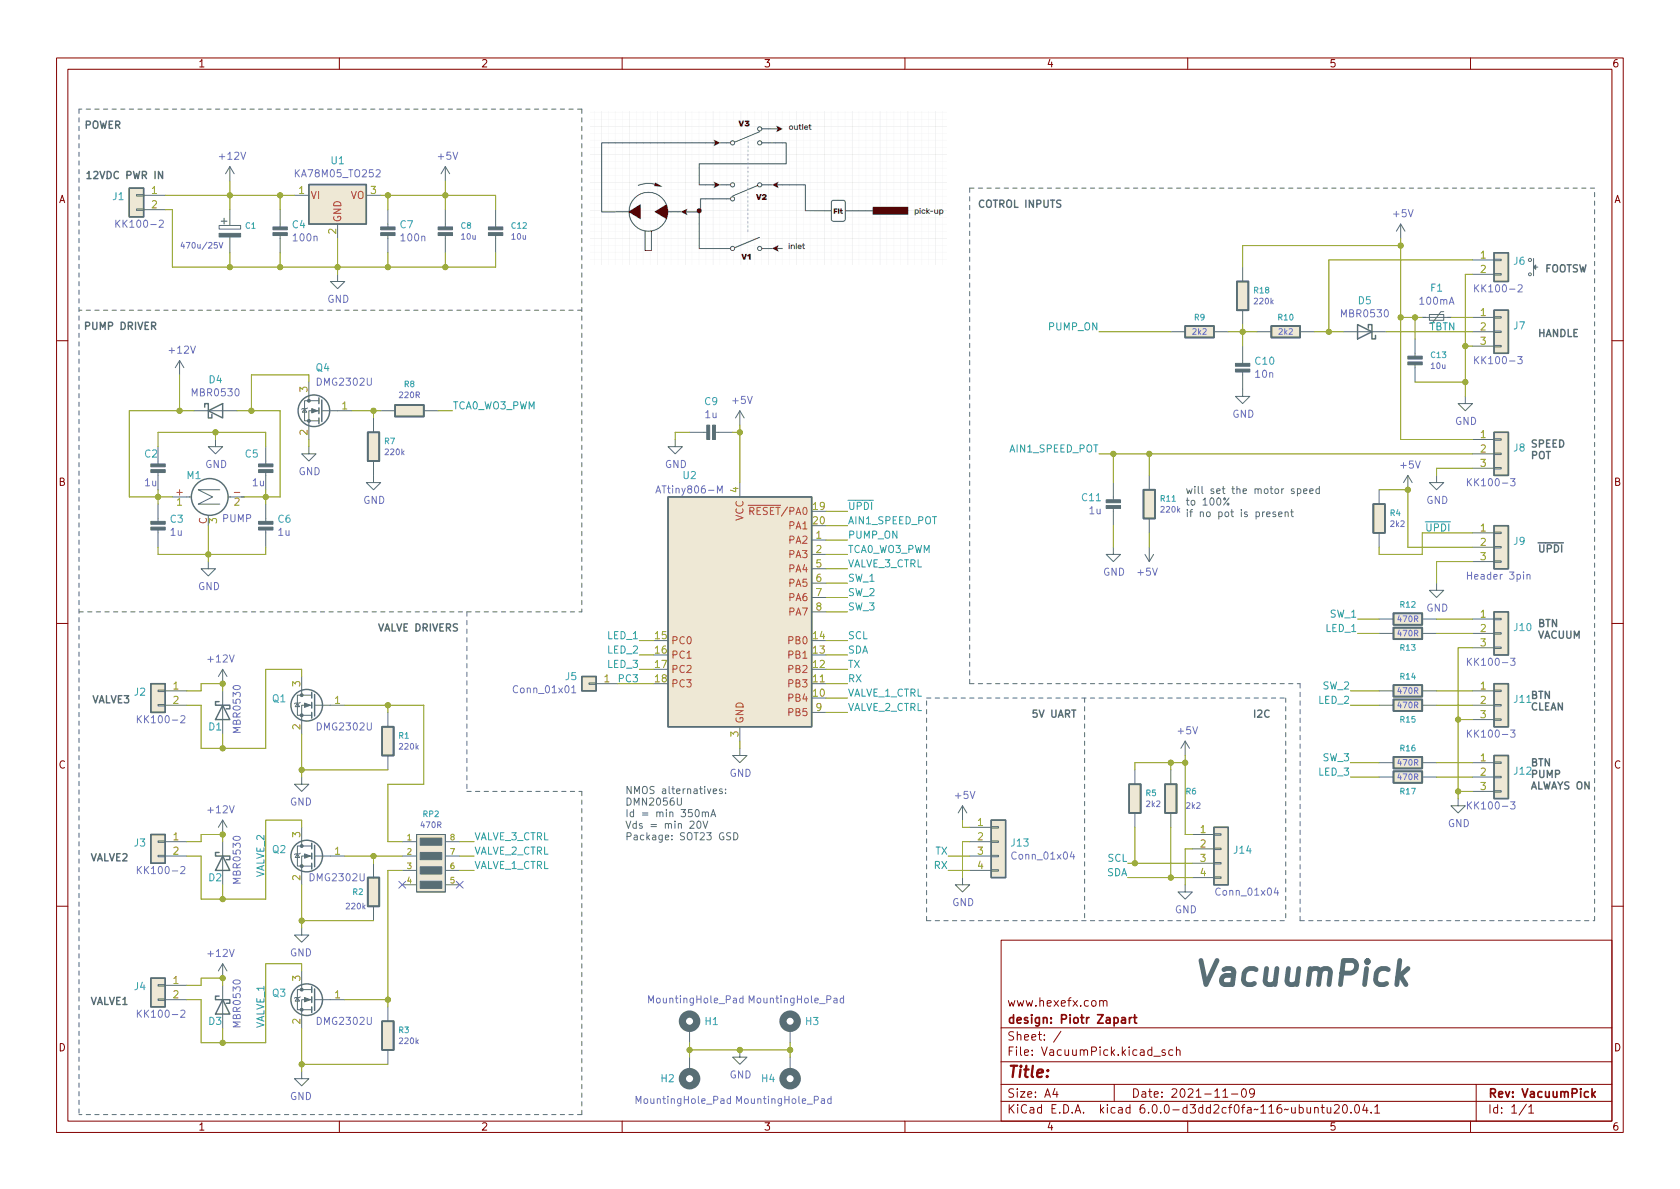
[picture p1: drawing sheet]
EESchema Schematic File Version 4
EELAYER 30 0
EELAYER END
$Descr A4 11693 8268
encoding utf-8
Sheet 1 1
Title ""
Date "2021-11-09"
Rev "VacuumPick"
Comp "design: Piotr Zapart "
Comment1 "www.hexefx.com"
Comment2 ""
Comment3 ""
Comment4 ""
$EndDescr
$Comp
L H_passives:R R7
U 1 1
P 2600 3100
F 0 "R7" H 2671 3138 40  0000 L CNN
F 1 "220k" H 2671 3062 40  0000 L CNN
F 2 "H_smd_passives:Hx_R_0805_2012Metric" V 2530 3100 30  0001 C CNN
F 3 "" H 2600 3100 30  0000 C CNN
	1    2600 3100
	1    0    0    -1  
$EndComp
$Comp
L H_passives:CAP_NP C2
U 1 1
P 1100 3250
F 0 "C2" H 1000 3350 50  0000 L CNN
F 1 "1u" H 1000 3150 50  0000 L CNN
F 2 "H_smd_passives:Hx_C_0805_2012Metric" H 1100 3200 50  0001 C CNN
F 3 "" H 1100 3200 50  0001 C CNN
	1    1100 3250
	1    0    0    -1  
$EndComp
$Comp
L H_passives:CAP_POL C1
U 1 1
P 1600 1600
F 0 "C1" H 1703 1638 40  0000 L CNN
F 1 "470u/25V" H 1250 1500 40  0000 L CNN
F 2 "Capacitor_THT:CP_Radial_D8.0mm_P3.50mm" H 1638 1450 30  0001 C CNN
F 3 "" H 1600 1600 60  0000 C CNN
F 4 "" H 1600 1600 50  0001 C CNN "Field4"
	1    1600 1600
	1    0    0    -1  
$EndComp
$Comp
L Regulator_Linear:KA78M05_TO252 U1
U 1 1
P 2350 1350
F 0 "U1" H 2350 1592 50  0000 C CNN
F 1 "KA78M05_TO252" H 2350 1501 50  0000 C CNN
F 2 "Package_TO_SOT_SMD:TO-252-2" H 2350 1575 50  0001 C CIN
F 3 "https://www.onsemi.com/pub/Collateral/MC78M00-D.PDF" H 2350 1300 50  0001 C CNN
	1    2350 1350
	1    0    0    -1  
$EndComp
$Comp
L Connector_Generic:Conn_01x03 J8
U 1 1
P 10450 3150
F 0 "J8" H 10530 3192 50  0000 L CNN
F 1 "KK100-3" H 10200 2950 50  0000 L CNN
F 2 "H_pin_headers:1x3_254_socket_H" H 10450 3150 50  0001 C CNN
F 3 "~" H 10450 3150 50  0001 C CNN
	1    10450 3150
	1    0    0    -1  
$EndComp
$Comp
L H_passives:CAP_NP C11
U 1 1
P 7750 3500
F 0 "C11" H 7827 3454 50  0000 L CNN
F 1 "1u" H 7827 3545 50  0000 L CNN
F 2 "H_smd_passives:Hx_C_0805_2012Metric" H 7750 3450 50  0001 C CNN
F 3 "" H 7750 3450 50  0001 C CNN
	1    7750 3500
	-1   0    0    1   
$EndComp
Wire Wire Line
	7750 3150 7750 3350
$Comp
L power:GND #PWR020
U 1 1
P 7750 3800
F 0 "#PWR020" H 7750 3550 50  0001 C CNN
F 1 "GND" H 7755 3627 50  0000 C CNN
F 2 "" H 7750 3800 50  0001 C CNN
F 3 "" H 7750 3800 50  0001 C CNN
	1    7750 3800
	1    0    0    -1  
$EndComp
Wire Wire Line
	7750 3800 7750 3650
Wire Wire Line
	7750 3150 8000 3150
Wire Wire Line
	10250 3050 9750 3050
Wire Wire Line
	9750 3050 9750 2200
$Comp
L power:+5V #PWR023
U 1 1
P 9750 1650
F 0 "#PWR023" H 9750 1500 50  0001 C CNN
F 1 "+5V" H 9765 1823 50  0000 C CNN
F 2 "" H 9750 1650 50  0001 C CNN
F 3 "" H 9750 1650 50  0001 C CNN
	1    9750 1650
	1    0    0    -1  
$EndComp
$Comp
L power:GND #PWR025
U 1 1
P 10000 3300
F 0 "#PWR025" H 10000 3050 50  0001 C CNN
F 1 "GND" H 10005 3127 50  0000 C CNN
F 2 "" H 10000 3300 50  0001 C CNN
F 3 "" H 10000 3300 50  0001 C CNN
	1    10000 3300
	1    0    0    -1  
$EndComp
Wire Wire Line
	10000 3300 10000 3250
$Comp
L H_passives:R R8
U 1 1
P 2850 2850
F 0 "R8" V 2665 2850 40  0000 C CNN
F 1 "220R" V 2741 2850 40  0000 C CNN
F 2 "H_smd_passives:Hx_R_0805_2012Metric" V 2780 2850 30  0001 C CNN
F 3 "" H 2850 2850 30  0000 C CNN
	1    2850 2850
	0    1    1    0   
$EndComp
$Comp
L H_passives:CAP_NP C4
U 1 1
P 1950 1600
F 0 "C4" H 2028 1646 50  0000 L CNN
F 1 "100n" H 2028 1555 50  0000 L CNN
F 2 "H_smd_passives:Hx_C_0805_2012Metric" H 1950 1550 50  0001 C CNN
F 3 "" H 1950 1550 50  0001 C CNN
	1    1950 1600
	1    0    0    -1  
$EndComp
$Comp
L H_passives:CAP_NP C7
U 1 1
P 2700 1600
F 0 "C7" H 2778 1646 50  0000 L CNN
F 1 "100n" H 2778 1555 50  0000 L CNN
F 2 "H_smd_passives:Hx_C_0805_2012Metric" H 2700 1550 50  0001 C CNN
F 3 "" H 2700 1550 50  0001 C CNN
	1    2700 1600
	1    0    0    -1  
$EndComp
Wire Wire Line
	2700 1450 2700 1350
Wire Wire Line
	2700 1350 2650 1350
Wire Wire Line
	2050 1350 1950 1350
Wire Wire Line
	1950 1350 1950 1450
Wire Wire Line
	1950 1750 1950 1850
Wire Wire Line
	1950 1850 2350 1850
Wire Wire Line
	2700 1850 2700 1750
Wire Wire Line
	2350 1650 2350 1850
Connection ~ 2350 1850
Wire Wire Line
	2350 1850 2700 1850
Wire Wire Line
	1950 1350 1600 1350
Wire Wire Line
	1600 1350 1600 1450
Connection ~ 1950 1350
Wire Wire Line
	1600 1750 1600 1850
Wire Wire Line
	1600 1850 1950 1850
Connection ~ 1950 1850
$Comp
L power:GND #PWR011
U 1 1
P 2350 1900
F 0 "#PWR011" H 2350 1650 50  0001 C CNN
F 1 "GND" H 2355 1727 50  0000 C CNN
F 2 "" H 2350 1900 50  0001 C CNN
F 3 "" H 2350 1900 50  0001 C CNN
	1    2350 1900
	1    0    0    -1  
$EndComp
Wire Wire Line
	2350 1900 2350 1850
$Comp
L H_passives:CAP_NP C8
U 1 1
P 3100 1600
F 0 "C8" H 3203 1638 40  0000 L CNN
F 1 "10u" H 3203 1562 40  0000 L CNN
F 2 "H_smd_passives:Hx_C_0805_2012Metric" H 3138 1450 30  0001 C CNN
F 3 "" H 3100 1600 60  0000 C CNN
	1    3100 1600
	1    0    0    -1  
$EndComp
Wire Wire Line
	3100 1450 3100 1350
Wire Wire Line
	3100 1350 2700 1350
Connection ~ 2700 1350
Wire Wire Line
	2700 1850 3100 1850
Wire Wire Line
	3100 1850 3100 1750
Connection ~ 2700 1850
$Comp
L power:+5V #PWR013
U 1 1
P 3100 1250
F 0 "#PWR013" H 3100 1100 50  0001 C CNN
F 1 "+5V" H 3115 1423 50  0000 C CNN
F 2 "" H 3100 1250 50  0001 C CNN
F 3 "" H 3100 1250 50  0001 C CNN
	1    3100 1250
	1    0    0    -1  
$EndComp
Wire Wire Line
	3100 1250 3100 1350
Connection ~ 3100 1350
$Comp
L power:+12V #PWR04
U 1 1
P 1600 1250
F 0 "#PWR04" H 1600 1100 50  0001 C CNN
F 1 "+12V" H 1615 1423 50  0000 C CNN
F 2 "" H 1600 1250 50  0001 C CNN
F 3 "" H 1600 1250 50  0001 C CNN
	1    1600 1250
	1    0    0    -1  
$EndComp
Wire Wire Line
	1600 1250 1600 1350
Connection ~ 1600 1350
$Comp
L H_passives:CAP_NP C3
U 1 1
P 1100 3650
F 0 "C3" H 1178 3696 50  0000 L CNN
F 1 "1u" H 1178 3605 50  0000 L CNN
F 2 "H_smd_passives:Hx_C_0805_2012Metric" H 1100 3600 50  0001 C CNN
F 3 "" H 1100 3600 50  0001 C CNN
	1    1100 3650
	1    0    0    -1  
$EndComp
$Comp
L H_passives:CAP_NP C5
U 1 1
P 1850 3250
F 0 "C5" H 1700 3350 50  0000 L CNN
F 1 "1u" H 1750 3150 50  0000 L CNN
F 2 "H_smd_passives:Hx_C_0805_2012Metric" H 1850 3200 50  0001 C CNN
F 3 "" H 1850 3200 50  0001 C CNN
	1    1850 3250
	1    0    0    -1  
$EndComp
$Comp
L H_passives:CAP_NP C6
U 1 1
P 1850 3650
F 0 "C6" H 1928 3696 50  0000 L CNN
F 1 "1u" H 1928 3605 50  0000 L CNN
F 2 "H_smd_passives:Hx_C_0805_2012Metric" H 1850 3600 50  0001 C CNN
F 3 "" H 1850 3600 50  0001 C CNN
	1    1850 3650
	1    0    0    -1  
$EndComp
Wire Wire Line
	1100 3450 1100 3400
Wire Wire Line
	1100 3500 1100 3450
Connection ~ 1100 3450
Wire Wire Line
	1850 3400 1850 3450
Connection ~ 1850 3450
Wire Wire Line
	1850 3450 1850 3500
$Comp
L power:GND #PWR06
U 1 1
P 1450 3900
F 0 "#PWR06" H 1450 3650 50  0001 C CNN
F 1 "GND" H 1455 3727 50  0000 C CNN
F 2 "" H 1450 3900 50  0001 C CNN
F 3 "" H 1450 3900 50  0001 C CNN
	1    1450 3900
	1    0    0    -1  
$EndComp
$Comp
L power:GND #PWR07
U 1 1
P 1500 3050
F 0 "#PWR07" H 1500 2800 50  0001 C CNN
F 1 "GND" H 1505 2877 50  0000 C CNN
F 2 "" H 1500 3050 50  0001 C CNN
F 3 "" H 1500 3050 50  0001 C CNN
	1    1500 3050
	1    0    0    -1  
$EndComp
Wire Wire Line
	1850 3100 1850 3000
Wire Wire Line
	1850 3000 1500 3000
Wire Wire Line
	1100 3000 1100 3100
Wire Wire Line
	1500 3050 1500 3000
Connection ~ 1500 3000
Wire Wire Line
	1500 3000 1100 3000
Wire Wire Line
	1100 3800 1100 3850
Wire Wire Line
	1100 3850 1450 3850
Wire Wire Line
	1850 3850 1850 3800
Wire Wire Line
	1450 3900 1450 3850
Connection ~ 1450 3850
Wire Wire Line
	1450 3850 1850 3850
$Comp
L power:+12V #PWR05
U 1 1
P 1250 2600
F 0 "#PWR05" H 1250 2450 50  0001 C CNN
F 1 "+12V" H 1265 2773 50  0000 C CNN
F 2 "" H 1250 2600 50  0001 C CNN
F 3 "" H 1250 2600 50  0001 C CNN
	1    1250 2600
	1    0    0    -1  
$EndComp
Wire Wire Line
	1100 3450 1200 3450
Wire Wire Line
	1850 3450 1700 3450
Wire Wire Line
	1750 2850 1650 2850
Wire Wire Line
	1250 2850 1250 2600
$Comp
L power:GND #PWR012
U 1 1
P 2150 3100
F 0 "#PWR012" H 2150 2850 50  0001 C CNN
F 1 "GND" H 2155 2927 50  0000 C CNN
F 2 "" H 2150 3100 50  0001 C CNN
F 3 "" H 2150 3100 50  0001 C CNN
	1    2150 3100
	1    0    0    -1  
$EndComp
Wire Wire Line
	1750 2850 1750 2600
Wire Wire Line
	2600 2850 2600 2900
$Comp
L power:GND #PWR014
U 1 1
P 2600 3300
F 0 "#PWR014" H 2600 3050 50  0001 C CNN
F 1 "GND" H 2605 3127 50  0000 C CNN
F 2 "" H 2600 3300 50  0001 C CNN
F 3 "" H 2600 3300 50  0001 C CNN
	1    2600 3300
	1    0    0    -1  
$EndComp
Wire Wire Line
	2650 2850 2600 2850
Connection ~ 2600 2850
Wire Wire Line
	3150 2850 3050 2850
$Comp
L H_passives:R R10
U 1 1
P 8950 2300
F 0 "R10" V 8850 2300 40  0000 C CNN
F 1 "2k2" V 8950 2300 40  0000 C CNN
F 2 "H_smd_passives:Hx_R_0805_2012Metric" V 8880 2300 30  0001 C CNN
F 3 "" H 8950 2300 30  0000 C CNN
	1    8950 2300
	0    1    1    0   
$EndComp
$Comp
L H_passives:CAP_NP C10
U 1 1
P 8650 2550
F 0 "C10" H 8572 2504 50  0000 R CNN
F 1 "10n" H 8572 2595 50  0000 R CNN
F 2 "H_smd_passives:Hx_C_0805_2012Metric" H 8650 2500 50  0001 C CNN
F 3 "" H 8650 2500 50  0001 C CNN
	1    8650 2550
	-1   0    0    1   
$EndComp
Wire Wire Line
	8750 2300 8650 2300
Wire Wire Line
	8650 2300 8650 2400
Connection ~ 8650 2300
$Comp
L power:GND #PWR019
U 1 1
P 8650 2700
F 0 "#PWR019" H 8650 2450 50  0001 C CNN
F 1 "GND" H 8655 2527 50  0000 C CNN
F 2 "" H 8650 2700 50  0001 C CNN
F 3 "" H 8650 2700 50  0001 C CNN
	1    8650 2700
	1    0    0    -1  
$EndComp
$Comp
L H_passives:R R9
U 1 1
P 8350 2300
F 0 "R9" V 8250 2300 40  0000 C CNN
F 1 "2k2" V 8350 2300 40  0000 C CNN
F 2 "H_smd_passives:Hx_R_0805_2012Metric" V 8280 2300 30  0001 C CNN
F 3 "" H 8350 2300 30  0000 C CNN
	1    8350 2300
	0    1    1    0   
$EndComp
Wire Wire Line
	8550 2300 8650 2300
$Comp
L Connector_Generic:Conn_01x03 J7
U 1 1
P 10450 2300
F 0 "J7" H 10530 2342 50  0000 L CNN
F 1 "KK100-3" H 10250 2100 50  0000 L CNN
F 2 "H_pin_headers:1x3_254_socket_H" H 10450 2300 50  0001 C CNN
F 3 "~" H 10450 2300 50  0001 C CNN
	1    10450 2300
	1    0    0    -1  
$EndComp
$Comp
L power:GND #PWR028
U 1 1
P 10200 2750
F 0 "#PWR028" H 10200 2500 50  0001 C CNN
F 1 "GND" H 10205 2577 50  0000 C CNN
F 2 "" H 10200 2750 50  0001 C CNN
F 3 "" H 10200 2750 50  0001 C CNN
	1    10200 2750
	1    0    0    -1  
$EndComp
Wire Wire Line
	10200 2750 10200 2650
Wire Wire Line
	10200 2400 10250 2400
Wire Wire Line
	10250 2200 10100 2200
Connection ~ 9750 2200
$Comp
L Connector_Generic:Conn_01x02 J6
U 1 1
P 10450 1800
F 0 "J6" H 10530 1792 50  0000 L CNN
F 1 "KK100-2" H 10250 1600 50  0000 L CNN
F 2 "H_pin_headers:1x2_254_socket_H" H 10450 1800 50  0001 C CNN
F 3 "~" H 10450 1800 50  0001 C CNN
	1    10450 1800
	1    0    0    -1  
$EndComp
Wire Wire Line
	10200 2400 10200 1900
Wire Wire Line
	10200 1900 10250 1900
Connection ~ 10200 2400
Text Notes 10650 3200 0    50   ~ 10
SPEED\nPOT
Text Notes 10700 2350 0    50   ~ 10
HANDLE
Text Notes 10750 1900 0    50   ~ 10
FOOTSW
$Comp
L Connector_Generic:Conn_01x02 J1
U 1 1
P 950 1350
F 0 "J1" H 1030 1342 50  0000 L CNN
F 1 "KK100-2" H 750 1150 50  0000 L CNN
F 2 "H_pin_headers:1x2_254_socket_H" H 950 1350 50  0001 C CNN
F 3 "~" H 950 1350 50  0001 C CNN
	1    950  1350
	-1   0    0    -1  
$EndComp
Wire Wire Line
	1200 1450 1150 1450
Text Notes 1150 1250 2    50   ~ 10
12VDC PWR IN
Connection ~ 7750 3150
Wire Wire Line
	10000 3250 10250 3250
$Comp
L H_passives:R R11
U 1 1
P 8000 3500
F 0 "R11" H 8071 3538 40  0000 L CNN
F 1 "220k" H 8071 3462 40  0000 L CNN
F 2 "H_smd_passives:Hx_R_0805_2012Metric" V 7930 3500 30  0001 C CNN
F 3 "" H 8000 3500 30  0000 C CNN
	1    8000 3500
	1    0    0    -1  
$EndComp
Wire Wire Line
	8000 3300 8000 3150
Connection ~ 8000 3150
Wire Wire Line
	8000 3150 10250 3150
$Comp
L power:+5V #PWR021
U 1 1
P 8000 3800
F 0 "#PWR021" H 8000 3650 50  0001 C CNN
F 1 "+5V" H 8015 3973 50  0000 C CNN
F 2 "" H 8000 3800 50  0001 C CNN
F 3 "" H 8000 3800 50  0001 C CNN
	1    8000 3800
	-1   0    0    1   
$EndComp
Wire Wire Line
	8000 3700 8000 3800
Text Notes 8250 3600 0    50   ~ 0
will set the motor speed \nto 100%\nif no pot is present
$Comp
L Device:Polyfuse_Small F1
U 1 1
P 10000 2200
F 0 "F1" V 9795 2200 50  0000 C CNN
F 1 "100mA" V 9886 2200 50  0000 C CNN
F 2 "H_Fuses:Fuse_1206_3216Metric" H 10050 2000 50  0001 L CNN
F 3 "~" H 10000 2200 50  0001 C CNN
	1    10000 2200
	0    1    1    0   
$EndComp
Wire Wire Line
	9900 2200 9850 2200
$Comp
L H_passives:R R12
U 1 1
P 9800 4300
F 0 "R12" V 9700 4300 40  0000 C CNN
F 1 "470R" V 9800 4300 40  0000 C CNN
F 2 "H_smd_passives:Hx_R_0805_2012Metric" V 9730 4300 30  0001 C CNN
F 3 "" H 9800 4300 30  0000 C CNN
	1    9800 4300
	0    1    1    0   
$EndComp
$Comp
L H_passives:R R14
U 1 1
P 9800 4800
F 0 "R14" V 9700 4800 40  0000 C CNN
F 1 "470R" V 9800 4800 40  0000 C CNN
F 2 "H_smd_passives:Hx_R_0805_2012Metric" V 9730 4800 30  0001 C CNN
F 3 "" H 9800 4800 30  0000 C CNN
	1    9800 4800
	0    1    1    0   
$EndComp
Wire Wire Line
	10250 4800 10000 4800
Wire Wire Line
	10250 4300 10000 4300
Text Label 9450 4300 2    50   ~ 0
SW_1
Wire Wire Line
	9450 4300 9600 4300
Text Label 9400 4800 2    50   ~ 0
SW_2
Wire Wire Line
	9600 4800 9400 4800
Text Notes 10700 4400 0    50   ~ 10
BTN\nALWAYS ON
Text Notes 10700 4950 0    50   ~ 10
BTN\nREVERSE
$Comp
L MCU_Microchip_ATtiny:ATtiny806-M U2
U 1 1
P 5150 4250
F 0 "U2" H 4800 5200 50  0000 C CNN
F 1 "ATtiny806-M" H 4800 5100 50  0000 C CNN
F 2 "Package_DFN_QFN:VQFN-20-1EP_3x3mm_P0.4mm_EP1.7x1.7mm" H 5150 4250 50  0001 C CIN
F 3 "http://ww1.microchip.com/downloads/en/DeviceDoc/ATtiny806_1606_Data_Sheet_40002029A.pdf" H 5150 4250 50  0001 C CNN
	1    5150 4250
	1    0    0    -1  
$EndComp
$Comp
L power:GND #PWR017
U 1 1
P 5150 5200
F 0 "#PWR017" H 5150 4950 50  0001 C CNN
F 1 "GND" H 5155 5027 50  0000 C CNN
F 2 "" H 5150 5200 50  0001 C CNN
F 3 "" H 5150 5200 50  0001 C CNN
	1    5150 5200
	1    0    0    -1  
$EndComp
Wire Wire Line
	5150 5200 5150 5150
$Comp
L H_passives:CAP_NP C9
U 1 1
P 4950 3000
F 0 "C9" V 4735 3000 50  0000 C CNN
F 1 "1u" V 4826 3000 50  0000 C CNN
F 2 "H_smd_passives:Hx_C_0805_2012Metric" H 4950 2950 50  0001 C CNN
F 3 "" H 4950 2950 50  0001 C CNN
	1    4950 3000
	0    1    1    0   
$EndComp
Wire Wire Line
	5100 3000 5150 3000
Wire Wire Line
	5150 3000 5150 3350
$Comp
L power:GND #PWR015
U 1 1
P 4700 3050
F 0 "#PWR015" H 4700 2800 50  0001 C CNN
F 1 "GND" H 4705 2877 50  0000 C CNN
F 2 "" H 4700 3050 50  0001 C CNN
F 3 "" H 4700 3050 50  0001 C CNN
	1    4700 3050
	1    0    0    -1  
$EndComp
Wire Wire Line
	4800 3000 4700 3000
Wire Wire Line
	4700 3000 4700 3050
$Comp
L power:+5V #PWR016
U 1 1
P 5150 2950
F 0 "#PWR016" H 5150 2800 50  0001 C CNN
F 1 "+5V" H 5165 3123 50  0000 C CNN
F 2 "" H 5150 2950 50  0001 C CNN
F 3 "" H 5150 2950 50  0001 C CNN
	1    5150 2950
	1    0    0    -1  
$EndComp
Wire Wire Line
	5150 2950 5150 3000
Connection ~ 5150 3000
Text Label 5900 3650 0    50   ~ 0
AIN1_SPEED_POT
Wire Wire Line
	5900 3650 5750 3650
Text Label 5900 3850 0    50   ~ 0
TCA0_WO3_PWM
Wire Wire Line
	5900 4450 5750 4450
Wire Wire Line
	5750 3550 5900 3550
Text Label 5900 3550 0    50   ~ 0
~UPDI
$Comp
L Connector_Generic:Conn_01x02 J4
U 1 1
P 1100 6850
F 0 "J4" H 1180 6842 50  0000 L CNN
F 1 "KK100-2" H 900 6650 50  0000 L CNN
F 2 "H_pin_headers:1x2_254_socket_H" H 1100 6850 50  0001 C CNN
F 3 "~" H 1100 6850 50  0001 C CNN
	1    1100 6850
	-1   0    0    -1  
$EndComp
$Comp
L power:+12V #PWR03
U 1 1
P 1550 6800
F 0 "#PWR03" H 1550 6650 50  0001 C CNN
F 1 "+12V" H 1565 6973 50  0000 C CNN
F 2 "" H 1550 6800 50  0001 C CNN
F 3 "" H 1550 6800 50  0001 C CNN
	1    1550 6800
	-1   0    0    -1  
$EndComp
Wire Wire Line
	1300 6850 1400 6850
Text Notes 900  7000 2    50   ~ 10
VALVE1
Text Label 5900 3750 0    50   ~ 0
PUMP_ON
Wire Wire Line
	5900 3750 5750 3750
Wire Wire Line
	5750 4650 5900 4650
Wire Wire Line
	5750 4750 5900 4750
Text Label 5900 4750 0    50   ~ 0
RX
Text Label 5900 4650 0    50   ~ 0
TX
$Comp
L Connector_Generic:Conn_01x03 J9
U 1 1
P 10450 3800
F 0 "J9" H 10530 3842 50  0000 L CNN
F 1 "Header 3pin" H 10200 3600 50  0000 L CNN
F 2 "Connector_PinHeader_2.54mm:PinHeader_1x03_P2.54mm_Vertical" H 10450 3800 50  0001 C CNN
F 3 "~" H 10450 3800 50  0001 C CNN
	1    10450 3800
	1    0    0    -1  
$EndComp
$Comp
L power:GND #PWR026
U 1 1
P 10000 4050
F 0 "#PWR026" H 10000 3800 50  0001 C CNN
F 1 "GND" H 10005 3877 50  0000 C CNN
F 2 "" H 10000 4050 50  0001 C CNN
F 3 "" H 10000 4050 50  0001 C CNN
	1    10000 4050
	1    0    0    -1  
$EndComp
Wire Wire Line
	10250 3900 10000 3900
Wire Wire Line
	10000 3900 10000 4050
$Comp
L power:+5V #PWR024
U 1 1
P 9800 3400
F 0 "#PWR024" H 9800 3250 50  0001 C CNN
F 1 "+5V" H 9815 3573 50  0000 C CNN
F 2 "" H 9800 3400 50  0001 C CNN
F 3 "" H 9800 3400 50  0001 C CNN
	1    9800 3400
	1    0    0    -1  
$EndComp
Wire Wire Line
	10250 3800 9800 3800
Wire Wire Line
	9800 3800 9800 3400
Text Label 10100 3700 2    50   ~ 0
~UPDI
Wire Wire Line
	5750 4550 5900 4550
Text Label 5900 4850 0    50   ~ 0
VALVE_1_CTRL
$Comp
L Connector_Generic:Conn_01x03 J10
U 1 1
P 10450 4400
F 0 "J10" H 10530 4442 50  0000 L CNN
F 1 "KK100-3" H 10200 4200 50  0000 L CNN
F 2 "H_pin_headers:1x3_254_socket_H" H 10450 4400 50  0001 C CNN
F 3 "~" H 10450 4400 50  0001 C CNN
	1    10450 4400
	1    0    0    -1  
$EndComp
Wire Wire Line
	10250 4400 10000 4400
Text Label 9450 4400 2    50   ~ 0
LED_1
$Comp
L Connector_Generic:Conn_01x03 J11
U 1 1
P 10450 4900
F 0 "J11" H 10530 4942 50  0000 L CNN
F 1 "KK100-3" H 10200 4700 50  0000 L CNN
F 2 "H_pin_headers:1x3_254_socket_H" H 10450 4900 50  0001 C CNN
F 3 "~" H 10450 4900 50  0001 C CNN
	1    10450 4900
	1    0    0    -1  
$EndComp
Wire Wire Line
	10250 5000 10150 5000
Connection ~ 10150 5000
Wire Wire Line
	10150 4500 10250 4500
Wire Wire Line
	10150 4500 10150 5000
Wire Wire Line
	10250 4900 10000 4900
Text Label 9400 4900 2    50   ~ 0
LED_2
Text Label 7650 2300 2    50   ~ 0
PUMP_ON
Wire Wire Line
	7650 3150 7750 3150
Text Notes 10700 3850 0    50   ~ 10
~UPDI
Text Label 4450 4450 2    50   ~ 0
LED_1
Wire Wire Line
	4550 4450 4450 4450
Text Label 4450 4550 2    50   ~ 0
LED_2
Wire Wire Line
	4550 4550 4450 4550
$Comp
L Transistor_FET:DMG2302U Q3
U 1 1
P 2200 6950
F 0 "Q3" H 2404 6996 50  0000 L CNN
F 1 "DMG2302U" H 1800 6800 50  0000 L CNN
F 2 "H_SOT:SOT-23" H 2400 6875 50  0001 L CIN
F 3 "http://www.diodes.com/assets/Datasheets/DMG2302U.pdf" H 2200 6950 50  0001 L CNN
	1    2200 6950
	-1   0    0    -1  
$EndComp
Wire Wire Line
	1550 6800 1400 6800
Wire Wire Line
	1400 6800 1400 6850
Wire Wire Line
	1300 6950 1400 6950
Wire Wire Line
	1400 6950 1400 7250
$Comp
L power:GND #PWR010
U 1 1
P 2100 7450
F 0 "#PWR010" H 2100 7200 50  0001 C CNN
F 1 "GND" H 2105 7277 50  0000 C CNN
F 2 "" H 2100 7450 50  0001 C CNN
F 3 "" H 2100 7450 50  0001 C CNN
	1    2100 7450
	-1   0    0    -1  
$EndComp
$Comp
L H_passives:R R3
U 1 1
P 2700 7200
F 0 "R3" H 2630 7238 40  0000 R CNN
F 1 "220k" H 2630 7162 40  0000 R CNN
F 2 "H_smd_passives:Hx_R_0805_2012Metric" V 2630 7200 30  0001 C CNN
F 3 "" H 2700 7200 30  0000 C CNN
	1    2700 7200
	-1   0    0    -1  
$EndComp
Wire Wire Line
	1850 7250 1850 6700
Wire Wire Line
	1850 6700 2100 6700
Wire Wire Line
	2100 6700 2100 6750
Wire Wire Line
	2100 7450 2100 7400
Wire Wire Line
	2700 7400 2100 7400
Connection ~ 2100 7400
Wire Wire Line
	2100 7400 2100 7150
Wire Wire Line
	2400 6950 2700 6950
Wire Wire Line
	2700 6950 2700 7000
Connection ~ 2700 6950
Text Label 3300 6050 0    50   ~ 0
VALVE_1_CTRL
Wire Wire Line
	3300 6050 3200 6050
Wire Wire Line
	1850 3450 1950 3450
Wire Wire Line
	1950 3450 1950 2850
Wire Wire Line
	1950 2850 1750 2850
Connection ~ 1750 2850
Wire Wire Line
	1100 3450 900  3450
Wire Wire Line
	900  3450 900  2850
Wire Wire Line
	900  2850 1250 2850
Connection ~ 1250 2850
$Comp
L H_motor:Motor_DC M1
U 1 1
P 1450 3450
F 0 "M1" V 1300 3550 50  0000 C CNN
F 1 "PUMP" V 1600 3250 50  0000 C CNN
F 2 "H_motor:VacuumPump_DC12V" H 1450 3410 50  0001 C CNN
F 3 "~" H 1450 3410 50  0001 C CNN
	1    1450 3450
	0    -1   1    0   
$EndComp
Wire Wire Line
	1450 3650 1450 3850
$Comp
L H_passives:R R13
U 1 1
P 9800 4400
F 0 "R13" V 9900 4400 40  0000 C CNN
F 1 "470R" V 9800 4400 40  0000 C CNN
F 2 "H_smd_passives:Hx_R_0805_2012Metric" V 9730 4400 30  0001 C CNN
F 3 "" H 9800 4400 30  0000 C CNN
	1    9800 4400
	0    1    1    0   
$EndComp
Wire Wire Line
	9600 4400 9450 4400
$Comp
L H_passives:R R15
U 1 1
P 9800 4900
F 0 "R15" V 9900 4900 40  0000 C CNN
F 1 "470R" V 9800 4900 40  0000 C CNN
F 2 "H_smd_passives:Hx_R_0805_2012Metric" V 9730 4900 30  0001 C CNN
F 3 "" H 9800 4900 30  0000 C CNN
	1    9800 4900
	0    1    1    0   
$EndComp
Wire Wire Line
	9600 4900 9400 4900
$Comp
L Diode:MBR0530 D4
U 1 1
P 1500 2850
F 0 "D4" H 1500 3067 50  0000 C CNN
F 1 "MBR0530" H 1500 2976 50  0000 C CNN
F 2 "H_diodes:D_SOD-123" H 1500 2675 50  0001 C CNN
F 3 "http://www.mccsemi.com/up_pdf/MBR0520~MBR0580(SOD123).pdf" H 1500 2850 50  0001 C CNN
	1    1500 2850
	1    0    0    -1  
$EndComp
Wire Wire Line
	1350 2850 1250 2850
$Comp
L Diode:MBR0530 D3
U 1 1
P 1550 7000
F 0 "D3" V 1650 7000 50  0000 L CNN
F 1 "MBR0530" H 1350 6900 50  0000 L CNN
F 2 "H_diodes:D_SOD-123" H 1550 6825 50  0001 C CNN
F 3 "http://www.mccsemi.com/up_pdf/MBR0520~MBR0580(SOD123).pdf" H 1550 7000 50  0001 C CNN
	1    1550 7000
	0    -1   1    0   
$EndComp
Wire Wire Line
	1850 7250 1550 7250
Wire Wire Line
	1550 6850 1550 6800
Connection ~ 1550 6800
Wire Wire Line
	1550 7150 1550 7250
Connection ~ 1550 7250
Wire Wire Line
	1550 7250 1400 7250
Wire Wire Line
	1150 1350 1600 1350
Wire Wire Line
	1600 1850 1200 1850
Wire Wire Line
	1200 1450 1200 1850
Connection ~ 1600 1850
$Comp
L power:GND #PWR027
U 1 1
P 10150 5550
F 0 "#PWR027" H 10150 5300 50  0001 C CNN
F 1 "GND" H 10155 5377 50  0000 C CNN
F 2 "" H 10150 5550 50  0001 C CNN
F 3 "" H 10150 5550 50  0001 C CNN
	1    10150 5550
	1    0    0    -1  
$EndComp
$Comp
L H_passives:R R16
U 1 1
P 9800 5300
F 0 "R16" V 9700 5300 40  0000 C CNN
F 1 "470R" V 9800 5300 40  0000 C CNN
F 2 "H_smd_passives:Hx_R_0805_2012Metric" V 9730 5300 30  0001 C CNN
F 3 "" H 9800 5300 30  0000 C CNN
	1    9800 5300
	0    1    1    0   
$EndComp
Wire Wire Line
	10250 5300 10000 5300
Wire Wire Line
	9600 5300 9400 5300
Text Notes 10700 5450 0    50   ~ 10
BTN\nCLEAN
$Comp
L Connector_Generic:Conn_01x03 J12
U 1 1
P 10450 5400
F 0 "J12" H 10530 5442 50  0000 L CNN
F 1 "KK100-3" H 10200 5200 50  0000 L CNN
F 2 "H_pin_headers:1x3_254_socket_H" H 10450 5400 50  0001 C CNN
F 3 "~" H 10450 5400 50  0001 C CNN
	1    10450 5400
	1    0    0    -1  
$EndComp
Wire Wire Line
	10250 5500 10150 5500
Connection ~ 10150 5500
Wire Wire Line
	10150 5500 10150 5550
Wire Wire Line
	10250 5400 10000 5400
$Comp
L H_passives:R R17
U 1 1
P 9800 5400
F 0 "R17" V 9900 5400 40  0000 C CNN
F 1 "470R" V 9800 5400 40  0000 C CNN
F 2 "H_smd_passives:Hx_R_0805_2012Metric" V 9730 5400 30  0001 C CNN
F 3 "" H 9800 5400 30  0000 C CNN
	1    9800 5400
	0    1    1    0   
$EndComp
Wire Wire Line
	9600 5400 9400 5400
Text Label 9400 5300 2    50   ~ 0
SW_3
Text Label 9400 5400 2    50   ~ 0
LED_3
Wire Wire Line
	10150 5000 10150 5500
Text Label 5900 4050 0    50   ~ 0
SW_1
Wire Wire Line
	5750 3850 5900 3850
Wire Wire Line
	5750 3950 5900 3950
Wire Wire Line
	5750 4050 5900 4050
Wire Wire Line
	5750 4150 5900 4150
Wire Wire Line
	5750 4250 5900 4250
Text Label 5900 4150 0    50   ~ 0
SW_2
Text Label 5900 4250 0    50   ~ 0
SW_3
Text Label 4450 4650 2    50   ~ 0
LED_3
Wire Wire Line
	4550 4650 4450 4650
Text Label 5900 4450 0    50   ~ 0
SCL
Text Label 5900 4550 0    50   ~ 0
SDA
Text Label 5900 4950 0    50   ~ 0
VALVE_2_CTRL
$Comp
L Connector_Generic:Conn_01x02 J3
U 1 1
P 1100 5850
F 0 "J3" H 1180 5842 50  0000 L CNN
F 1 "KK100-2" H 900 5650 50  0000 L CNN
F 2 "H_pin_headers:1x2_254_socket_H" H 1100 5850 50  0001 C CNN
F 3 "~" H 1100 5850 50  0001 C CNN
	1    1100 5850
	-1   0    0    -1  
$EndComp
$Comp
L power:+12V #PWR02
U 1 1
P 1550 5800
F 0 "#PWR02" H 1550 5650 50  0001 C CNN
F 1 "+12V" H 1565 5973 50  0000 C CNN
F 2 "" H 1550 5800 50  0001 C CNN
F 3 "" H 1550 5800 50  0001 C CNN
	1    1550 5800
	-1   0    0    -1  
$EndComp
Wire Wire Line
	1300 5850 1400 5850
Text Notes 900  6000 2    50   ~ 10
VALVE2
$Comp
L Transistor_FET:DMG2302U Q2
U 1 1
P 2200 5950
F 0 "Q2" H 2404 5996 50  0000 L CNN
F 1 "DMG2302U" H 1850 5800 50  0000 L CNN
F 2 "H_SOT:SOT-23" H 2400 5875 50  0001 L CIN
F 3 "http://www.diodes.com/assets/Datasheets/DMG2302U.pdf" H 2200 5950 50  0001 L CNN
	1    2200 5950
	-1   0    0    -1  
$EndComp
Wire Wire Line
	1550 5800 1400 5800
Wire Wire Line
	1400 5800 1400 5850
Wire Wire Line
	1300 5950 1400 5950
Wire Wire Line
	1400 5950 1400 6250
$Comp
L power:GND #PWR09
U 1 1
P 2100 6450
F 0 "#PWR09" H 2100 6200 50  0001 C CNN
F 1 "GND" H 2105 6277 50  0000 C CNN
F 2 "" H 2100 6450 50  0001 C CNN
F 3 "" H 2100 6450 50  0001 C CNN
	1    2100 6450
	-1   0    0    -1  
$EndComp
$Comp
L H_passives:R R2
U 1 1
P 2600 6200
F 0 "R2" H 2750 6200 40  0000 R CNN
F 1 "220k" H 2800 6100 40  0000 R CNN
F 2 "H_smd_passives:Hx_R_0805_2012Metric" V 2530 6200 30  0001 C CNN
F 3 "" H 2600 6200 30  0000 C CNN
	1    2600 6200
	-1   0    0    -1  
$EndComp
Wire Wire Line
	1850 6250 1850 5700
Wire Wire Line
	1850 5700 2100 5700
Wire Wire Line
	2100 5700 2100 5750
Wire Wire Line
	2100 6450 2100 6400
Wire Wire Line
	2600 6400 2100 6400
Connection ~ 2100 6400
Wire Wire Line
	2100 6400 2100 6150
Wire Wire Line
	2400 5950 2600 5950
Wire Wire Line
	2600 5950 2600 6000
Wire Wire Line
	2600 5950 2800 5950
Connection ~ 2600 5950
Text Label 3300 5950 0    50   ~ 0
VALVE_2_CTRL
Wire Wire Line
	3300 5950 3200 5950
$Comp
L Diode:MBR0530 D2
U 1 1
P 1550 6000
F 0 "D2" V 1650 6000 50  0000 L CNN
F 1 "MBR0530" H 1350 5900 50  0000 L CNN
F 2 "H_diodes:D_SOD-123" H 1550 5825 50  0001 C CNN
F 3 "http://www.mccsemi.com/up_pdf/MBR0520~MBR0580(SOD123).pdf" H 1550 6000 50  0001 C CNN
	1    1550 6000
	0    -1   1    0   
$EndComp
Wire Wire Line
	1850 6250 1550 6250
Wire Wire Line
	1550 5850 1550 5800
Connection ~ 1550 5800
Wire Wire Line
	1550 6150 1550 6250
Connection ~ 1550 6250
Wire Wire Line
	1550 6250 1400 6250
$Comp
L Mechanical:MountingHole_Pad H1
U 1 1
P 4800 7150
F 0 "H1" H 4900 7199 50  0000 L CNN
F 1 "MountingHole_Pad" H 4500 7350 50  0000 L CNN
F 2 "MountingHole:MountingHole_2.7mm_M2.5_DIN965_Pad" H 4800 7150 50  0001 C CNN
F 3 "~" H 4800 7150 50  0001 C CNN
	1    4800 7150
	1    0    0    -1  
$EndComp
$Comp
L Mechanical:MountingHole_Pad H2
U 1 1
P 4800 7450
F 0 "H2" H 4900 7499 50  0000 L CNN
F 1 "MountingHole_Pad" H 4500 7650 50  0000 L CNN
F 2 "MountingHole:MountingHole_2.7mm_M2.5_ISO7380_Pad" H 4800 7450 50  0001 C CNN
F 3 "~" H 4800 7450 50  0001 C CNN
	1    4800 7450
	-1   0    0    1   
$EndComp
$Comp
L Mechanical:MountingHole_Pad H3
U 1 1
P 5500 7150
F 0 "H3" H 5600 7199 50  0000 L CNN
F 1 "MountingHole_Pad" H 5200 7350 50  0000 L CNN
F 2 "MountingHole:MountingHole_2.7mm_M2.5_ISO7380_Pad" H 5500 7150 50  0001 C CNN
F 3 "~" H 5500 7150 50  0001 C CNN
	1    5500 7150
	1    0    0    -1  
$EndComp
$Comp
L Mechanical:MountingHole_Pad H4
U 1 1
P 5500 7450
F 0 "H4" H 5600 7499 50  0000 L CNN
F 1 "MountingHole_Pad" H 5200 7650 50  0000 L CNN
F 2 "MountingHole:MountingHole_2.7mm_M2.5_ISO7380_Pad" H 5500 7450 50  0001 C CNN
F 3 "~" H 5500 7450 50  0001 C CNN
	1    5500 7450
	-1   0    0    1   
$EndComp
Wire Wire Line
	5500 7250 5500 7300
Wire Wire Line
	5500 7300 5150 7300
Wire Wire Line
	4800 7300 4800 7250
Connection ~ 5500 7300
Wire Wire Line
	5500 7300 5500 7350
Wire Wire Line
	4800 7300 4800 7350
Connection ~ 4800 7300
$Comp
L power:GND #PWR018
U 1 1
P 5150 7300
F 0 "#PWR018" H 5150 7050 50  0001 C CNN
F 1 "GND" H 5155 7127 50  0000 C CNN
F 2 "" H 5150 7300 50  0001 C CNN
F 3 "" H 5150 7300 50  0001 C CNN
	1    5150 7300
	1    0    0    -1  
$EndComp
Connection ~ 5150 7300
Wire Wire Line
	5150 7300 4800 7300
$Comp
L Transistor_FET:DMG2302U Q4
U 1 1
P 2250 2850
F 0 "Q4" H 2200 3150 50  0000 L CNN
F 1 "DMG2302U" H 1900 3050 50  0000 L CNN
F 2 "H_SOT:SOT-23" H 2450 2775 50  0001 L CIN
F 3 "http://www.diodes.com/assets/Datasheets/DMG2302U.pdf" H 2250 2850 50  0001 L CNN
	1    2250 2850
	-1   0    0    -1  
$EndComp
Wire Wire Line
	1750 2600 2150 2600
Wire Wire Line
	2150 2600 2150 2650
Wire Wire Line
	2150 3050 2150 3100
Wire Wire Line
	2450 2850 2600 2850
$Comp
L Connector_Generic:Conn_01x02 J2
U 1 1
P 1100 4800
F 0 "J2" H 1180 4792 50  0000 L CNN
F 1 "KK100-2" H 900 4600 50  0000 L CNN
F 2 "H_pin_headers:1x2_254_socket_H" H 1100 4800 50  0001 C CNN
F 3 "~" H 1100 4800 50  0001 C CNN
	1    1100 4800
	-1   0    0    -1  
$EndComp
$Comp
L power:+12V #PWR01
U 1 1
P 1550 4750
F 0 "#PWR01" H 1550 4600 50  0001 C CNN
F 1 "+12V" H 1565 4923 50  0000 C CNN
F 2 "" H 1550 4750 50  0001 C CNN
F 3 "" H 1550 4750 50  0001 C CNN
	1    1550 4750
	-1   0    0    -1  
$EndComp
Wire Wire Line
	1300 4800 1400 4800
Text Notes 950  4900 2    50   ~ 10
VALVE3 
$Comp
L Transistor_FET:DMG2302U Q1
U 1 1
P 2200 4900
F 0 "Q1" H 2404 4946 50  0000 L CNN
F 1 "DMG2302U" H 1800 4750 50  0000 L CNN
F 2 "H_SOT:SOT-23" H 2400 4825 50  0001 L CIN
F 3 "http://www.diodes.com/assets/Datasheets/DMG2302U.pdf" H 2200 4900 50  0001 L CNN
	1    2200 4900
	-1   0    0    -1  
$EndComp
Wire Wire Line
	1550 4750 1400 4750
Wire Wire Line
	1400 4750 1400 4800
Wire Wire Line
	1300 4900 1400 4900
Wire Wire Line
	1400 4900 1400 5200
$Comp
L power:GND #PWR08
U 1 1
P 2100 5400
F 0 "#PWR08" H 2100 5150 50  0001 C CNN
F 1 "GND" H 2105 5227 50  0000 C CNN
F 2 "" H 2100 5400 50  0001 C CNN
F 3 "" H 2100 5400 50  0001 C CNN
	1    2100 5400
	-1   0    0    -1  
$EndComp
$Comp
L H_passives:R R1
U 1 1
P 2700 5150
F 0 "R1" H 2630 5188 40  0000 R CNN
F 1 "220k" H 2630 5112 40  0000 R CNN
F 2 "H_smd_passives:Hx_R_0805_2012Metric" V 2630 5150 30  0001 C CNN
F 3 "" H 2700 5150 30  0000 C CNN
	1    2700 5150
	-1   0    0    -1  
$EndComp
Wire Wire Line
	1850 5200 1850 4650
Wire Wire Line
	1850 4650 2100 4650
Wire Wire Line
	2100 4650 2100 4700
Wire Wire Line
	2100 5400 2100 5350
Wire Wire Line
	2700 5350 2100 5350
Connection ~ 2100 5350
Wire Wire Line
	2100 5350 2100 5100
Wire Wire Line
	2400 4900 2700 4900
Wire Wire Line
	2700 4900 2700 4950
Connection ~ 2700 4900
Text Label 3300 5850 0    50   ~ 0
VALVE_3_CTRL
Wire Wire Line
	3300 5850 3200 5850
$Comp
L Diode:MBR0530 D1
U 1 1
P 1550 4950
F 0 "D1" V 1650 4950 50  0000 L CNN
F 1 "MBR0530" H 1350 4850 50  0000 L CNN
F 2 "H_diodes:D_SOD-123" H 1550 4775 50  0001 C CNN
F 3 "http://www.mccsemi.com/up_pdf/MBR0520~MBR0580(SOD123).pdf" H 1550 4950 50  0001 C CNN
	1    1550 4950
	0    -1   1    0   
$EndComp
Wire Wire Line
	1850 5200 1550 5200
Wire Wire Line
	1550 4800 1550 4750
Connection ~ 1550 4750
Wire Wire Line
	1550 5100 1550 5200
Connection ~ 1550 5200
Wire Wire Line
	1550 5200 1400 5200
Text Label 5900 3950 0    50   ~ 0
VALVE_3_CTRL
$Comp
L Connector_Generic:Conn_01x01 J5
U 1 1
P 4100 4750
F 0 "J5" H 4179 4700 50  0000 L CNN
F 1 "Conn_01x01" H 4179 4791 50  0000 L CNN
F 2 "TestPoint:TestPoint_Pad_D1.5mm" H 4100 4750 50  0001 C CNN
F 3 "~" H 4100 4750 50  0001 C CNN
	1    4100 4750
	-1   0    0    1   
$EndComp
Wire Wire Line
	4300 4750 4550 4750
$Comp
L H_passives:R_PACK4_SMD RP2
U 1 1
P 3000 6200
F 0 "RP2" H 3000 6742 40  0000 C CNN
F 1 "470R" H 3000 6666 40  0000 C CNN
F 2 "H_smd_passives:R_Array_Convex_4x0603" H 3000 6200 60  0001 C CNN
F 3 "" H 3000 6200 60  0000 C CNN
	1    3000 6200
	1    0    0    -1  
$EndComp
Wire Wire Line
	2800 5850 2700 5850
Wire Wire Line
	2700 5850 2700 5450
Wire Wire Line
	2700 5450 2950 5450
Wire Wire Line
	2950 5450 2950 4900
Wire Wire Line
	2700 4900 2950 4900
Wire Wire Line
	2800 6050 2700 6050
Wire Wire Line
	2700 6050 2700 6950
NoConn ~ 2800 6150
NoConn ~ 3200 6150
$Comp
L Connector_Generic:Conn_01x04 J13
U 1 1
P 6950 5850
F 0 "J13" H 7030 5842 50  0000 L CNN
F 1 "Conn_01x04" H 7030 5751 50  0000 L CNN
F 2 "Connector_PinHeader_2.54mm:PinHeader_1x04_P2.54mm_Vertical" H 6950 5850 50  0001 C CNN
F 3 "~" H 6950 5850 50  0001 C CNN
	1    6950 5850
	1    0    0    -1  
$EndComp
$Comp
L power:+5V #PWR029
U 1 1
P 6700 5700
F 0 "#PWR029" H 6700 5550 50  0001 C CNN
F 1 "+5V" H 6715 5873 50  0000 C CNN
F 2 "" H 6700 5700 50  0001 C CNN
F 3 "" H 6700 5700 50  0001 C CNN
	1    6700 5700
	1    0    0    -1  
$EndComp
Wire Wire Line
	6750 5750 6700 5750
Wire Wire Line
	6700 5750 6700 5700
$Comp
L power:GND #PWR030
U 1 1
P 6700 6100
F 0 "#PWR030" H 6700 5850 50  0001 C CNN
F 1 "GND" H 6705 5927 50  0000 C CNN
F 2 "" H 6700 6100 50  0001 C CNN
F 3 "" H 6700 6100 50  0001 C CNN
	1    6700 6100
	1    0    0    -1  
$EndComp
Wire Wire Line
	6700 6100 6700 5850
Wire Wire Line
	6700 5850 6750 5850
Wire Wire Line
	6750 5950 6600 5950
Wire Wire Line
	6750 6050 6600 6050
Text Label 6600 5950 2    50   ~ 0
TX
Text Label 6600 6050 2    50   ~ 0
RX
$Comp
L Connector_Generic:Conn_01x04 J14
U 1 1
P 8500 5900
F 0 "J14" H 8580 5892 50  0000 L CNN
F 1 "Conn_01x04" H 8450 5600 50  0000 L CNN
F 2 "Connector_PinHeader_2.54mm:PinHeader_1x04_P2.54mm_Vertical" H 8500 5900 50  0001 C CNN
F 3 "~" H 8500 5900 50  0001 C CNN
	1    8500 5900
	1    0    0    -1  
$EndComp
$Comp
L power:+5V #PWR031
U 1 1
P 8250 5250
F 0 "#PWR031" H 8250 5100 50  0001 C CNN
F 1 "+5V" H 8265 5423 50  0000 C CNN
F 2 "" H 8250 5250 50  0001 C CNN
F 3 "" H 8250 5250 50  0001 C CNN
	1    8250 5250
	1    0    0    -1  
$EndComp
Wire Wire Line
	8300 5800 8250 5800
Wire Wire Line
	8250 5800 8250 5300
$Comp
L power:GND #PWR032
U 1 1
P 8250 6150
F 0 "#PWR032" H 8250 5900 50  0001 C CNN
F 1 "GND" H 8255 5977 50  0000 C CNN
F 2 "" H 8250 6150 50  0001 C CNN
F 3 "" H 8250 6150 50  0001 C CNN
	1    8250 6150
	1    0    0    -1  
$EndComp
Wire Wire Line
	8250 6150 8250 5900
Wire Wire Line
	8250 5900 8300 5900
Wire Wire Line
	8300 6100 8150 6100
Text Label 7850 6000 2    50   ~ 0
SCL
Text Label 7850 6100 2    50   ~ 0
SDA
Text Label 3150 2850 0    50   ~ 0
TCA0_WO3_PWM
$Comp
L H_passives:R R4
U 1 1
P 9600 3600
F 0 "R4" H 9671 3638 40  0000 L CNN
F 1 "2k2" H 9671 3562 40  0000 L CNN
F 2 "H_smd_passives:Hx_R_0805_2012Metric" V 9530 3600 30  0001 C CNN
F 3 "" H 9600 3600 30  0000 C CNN
	1    9600 3600
	1    0    0    -1  
$EndComp
Wire Wire Line
	9600 3400 9800 3400
Connection ~ 9800 3400
Wire Wire Line
	9900 3700 9900 3850
Wire Wire Line
	9900 3850 9600 3850
Wire Wire Line
	9600 3850 9600 3800
Wire Wire Line
	9900 3700 10250 3700
Text Label 7650 3150 2    50   ~ 0
AIN1_SPEED_POT
$Comp
L H_passives:CAP_NP C12
U 1 1
P 3450 1600
F 0 "C12" H 3553 1638 40  0000 L CNN
F 1 "10u" H 3553 1562 40  0000 L CNN
F 2 "H_smd_passives:Hx_C_0805_2012Metric" H 3488 1450 30  0001 C CNN
F 3 "" H 3450 1600 60  0000 C CNN
	1    3450 1600
	1    0    0    -1  
$EndComp
Wire Wire Line
	3450 1450 3450 1350
Wire Wire Line
	3450 1350 3100 1350
Wire Wire Line
	3100 1850 3450 1850
Wire Wire Line
	3450 1850 3450 1750
Connection ~ 3100 1850
$Comp
L H_passives:CAP_NP C13
U 1 1
P 9850 2500
F 0 "C13" H 9953 2538 40  0000 L CNN
F 1 "10u" H 9953 2462 40  0000 L CNN
F 2 "H_smd_passives:Hx_C_0805_2012Metric" H 9888 2350 30  0001 C CNN
F 3 "" H 9850 2500 60  0000 C CNN
	1    9850 2500
	1    0    0    -1  
$EndComp
Wire Wire Line
	9850 2350 9850 2200
Connection ~ 9850 2200
Wire Wire Line
	9850 2200 9750 2200
Wire Wire Line
	9850 2650 10200 2650
Connection ~ 10200 2650
Wire Wire Line
	10200 2650 10200 2400
$Comp
L H_passives:R R5
U 1 1
P 7900 5550
F 0 "R5" H 7971 5588 40  0000 L CNN
F 1 "2k2" H 7971 5512 40  0000 L CNN
F 2 "H_smd_passives:Hx_R_0805_2012Metric" V 7830 5550 30  0001 C CNN
F 3 "" H 7900 5550 30  0000 C CNN
	1    7900 5550
	1    0    0    -1  
$EndComp
$Comp
L H_passives:R R6
U 1 1
P 8150 5550
F 0 "R6" H 8250 5600 40  0000 L CNN
F 1 "2k2" H 8250 5500 40  0000 L CNN
F 2 "H_smd_passives:Hx_R_0805_2012Metric" V 8080 5550 30  0001 C CNN
F 3 "" H 8150 5550 30  0000 C CNN
	1    8150 5550
	1    0    0    -1  
$EndComp
Wire Wire Line
	8150 5350 8150 5300
Wire Wire Line
	7900 5300 7900 5350
Text Label 4450 4750 2    50   ~ 0
PC3
Connection ~ 8150 6100
Wire Wire Line
	8150 6100 7850 6100
Wire Wire Line
	7900 6000 8300 6000
Wire Wire Line
	7900 5750 7900 6000
Wire Wire Line
	7900 5300 8150 5300
Wire Wire Line
	8150 5300 8250 5300
Connection ~ 8150 5300
Connection ~ 8250 5300
Wire Wire Line
	8250 5300 8250 5250
Wire Wire Line
	8150 5750 8150 6100
Wire Wire Line
	7850 6000 7900 6000
Connection ~ 7900 6000
Text Notes 8300 6900 0    168  Italic 34
VacuumPick
Connection ~ 9250 2300
Wire Wire Line
	9250 2300 9350 2300
Wire Wire Line
	9250 1800 9250 2300
$Comp
L H_passives:R R18
U 1 1
P 8650 2050
F 0 "R18" H 8721 2088 40  0000 L CNN
F 1 "220k" H 8721 2012 40  0000 L CNN
F 2 "H_smd_passives:Hx_R_0805_2012Metric" V 8580 2050 30  0001 C CNN
F 3 "" H 8650 2050 30  0000 C CNN
	1    8650 2050
	1    0    0    -1  
$EndComp
Wire Wire Line
	8650 1700 8650 1850
Wire Wire Line
	8650 2250 8650 2300
Wire Wire Line
	9750 1650 9750 1700
$Comp
L Diode:BAT54J D5
U 1 1
P 9500 2300
F 0 "D5" H 9500 2083 50  0000 C CNN
F 1 "MBR0530" H 9500 2174 50  0000 C CNN
F 2 "H_diodes:D_SOD-123" H 9500 2125 50  0001 C CNN
F 3 "https://assets.nexperia.com/documents/data-sheet/BAT54J.pdf" H 9500 2300 50  0001 C CNN
	1    9500 2300
	-1   0    0    1   
$EndComp
Wire Wire Line
	9150 2300 9250 2300
Wire Wire Line
	9650 2300 10250 2300
Wire Wire Line
	7650 2300 8150 2300
Text Label 9950 2300 0    50   ~ 0
TBTN
Wire Wire Line
	9250 1800 10250 1800
Connection ~ 9750 1700
Wire Wire Line
	9750 1700 9750 2200
Wire Wire Line
	8650 1700 9750 1700
$Comp
L H_schm_symbols:Pushbutton #SW1
U 1 1
P 10650 1850
F 0 "#SW1" H 10650 1850 50  0001 C CNN
F 1 "Pushbutton" H 10650 1850 50  0001 C CNN
F 2 "" H 10650 1850 50  0001 C CNN
F 3 "" H 10650 1850 50  0001 C CNN
	1    10650 1850
	1    0    0    -1  
$EndComp
Wire Wire Line
	5900 4850 5750 4850
Wire Wire Line
	5900 4950 5750 4950
Text Label 1850 7150 1    50   ~ 0
VALVE_1
Text Label 1850 6100 1    50   ~ 0
VALVE_2
Text Notes 4350 5850 0    50   ~ 0
NMOS alternatives:\nDMN2056U\nId = min 350mA\nVds = min 20V\nPackage: SOT23 GSD
Wire Notes Line
	3250 4250 3250 5500
Wire Notes Line
	3250 5500 4050 5500
Wire Notes Line
	4050 5500 4050 7750
Wire Notes Line
	4050 7750 550  7750
Wire Notes Line
	550  4250 4050 4250
Wire Notes Line
	4050 2150 550  2150
Wire Notes Line
	4050 750  550  750 
Wire Notes Line
	4050 750  4050 4250
Wire Notes Line
	550  750  550  7750
Wire Notes Line
	7550 4850 7550 6400
Wire Notes Line
	6450 6400 6450 4850
Wire Notes Line
	6450 4850 8950 4850
Wire Notes Line
	8950 4850 8950 6400
Wire Notes Line
	6450 6400 8950 6400
Text Notes 3200 4400 2    50   ~ 10
VALVE DRIVERS
Text Notes 1100 2300 2    50   ~ 10
PUMP DRIVER
Text Notes 850  900  2    50   ~ 10
POWER
Wire Notes Line
	9050 6400 11100 6400
Wire Notes Line
	11100 6400 11100 1300
Wire Notes Line
	11100 1300 6750 1300
Wire Notes Line
	6750 1300 6750 4750
Wire Notes Line
	6750 4750 9050 4750
Wire Notes Line
	9050 4750 9050 6400
Text Notes 7500 5000 2    50   ~ 10
5V UART
Text Notes 8850 5000 2    50   ~ 10
I2C
Text Notes 7400 1450 2    50   ~ 10
COTROL INPUTS
$EndSCHEMATC
